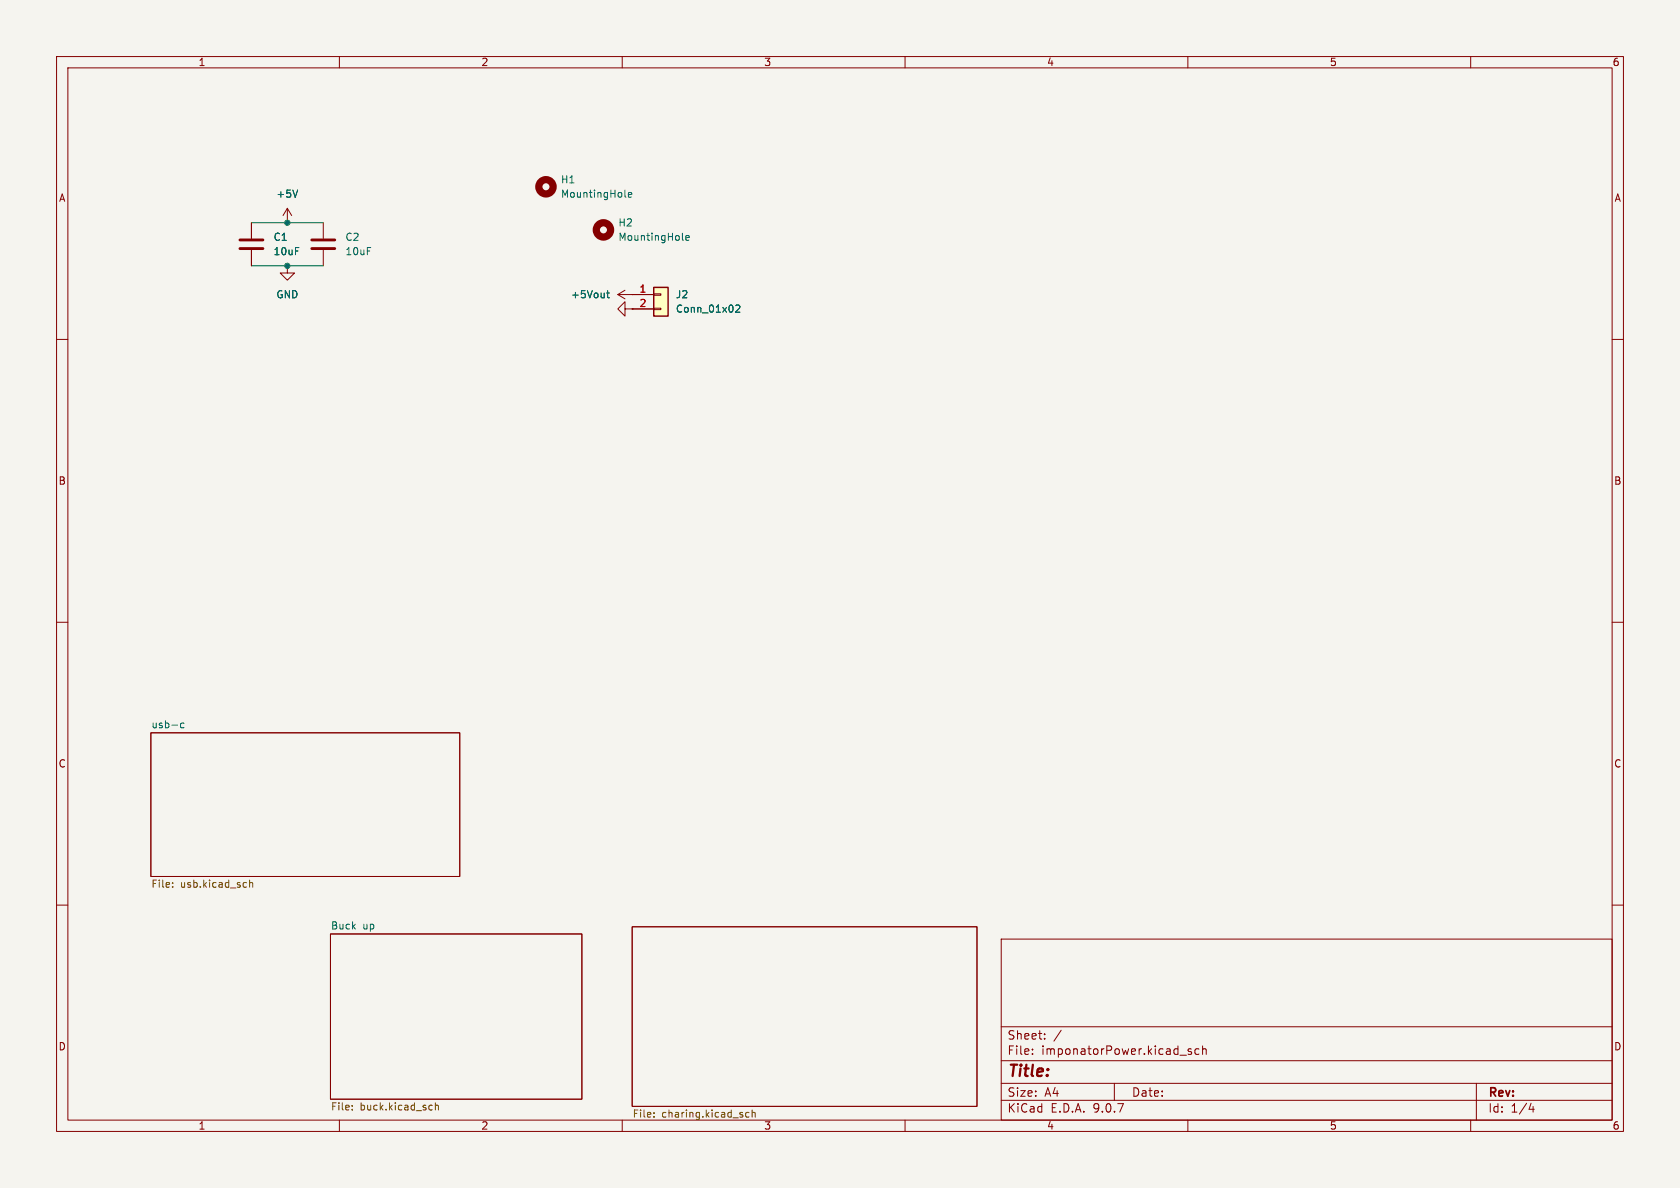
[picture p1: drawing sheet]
(kicad_sch
 (version 20250114)
 (generator "eeschema")
 (generator_version "9.0")
 (paper "A4")
 (lib_symbols
  (symbol "Connector_Generic:Conn_01x02"
   (pin_names
    (offset 1.016) (hide yes)) (exclude_from_sim no) (in_bom yes) (on_board yes)
   (property "Reference" "J" (at 0 2.54 0) (effects (font (size 1.27 1.27))))
   (property "Value" "Conn_01x02" (at 0 -5.08 0) (effects (font (size 1.27 1.27))))
   (property "Footprint" "" (at 0 0 0) (effects (font (size 1.27 1.27)) (hide yes)))
   (property "Datasheet" "~" (at 0 0 0) (effects (font (size 1.27 1.27)) (hide yes)))
   (property "Description" "Generic connector, single row, 01x02, script generated (kicad-library-utils/schlib/autogen/connector/)" (at 0 0 0) (effects (font (size 1.27 1.27)) (hide yes)))
   (symbol "Conn_01x02_1_1"
    (rectangle (start -1.27 1.27) (end 1.27 -3.81) (stroke (width 0.254) (type default)) (fill (type background)))
    (rectangle (start -1.27 0.127) (end 0 -0.127) (stroke (width 0.1524) (type default)) (fill (type none)))
    (rectangle (start -1.27 -2.413) (end 0 -2.667) (stroke (width 0.1524) (type default)) (fill (type none)))
    (pin passive line (at -5.08 0 0) (length 3.81) (name "Pin_1" (effects (font (size 1.27 1.27)))) (number "1" (effects (font (size 1.27 1.27)))))
    (pin passive line (at -5.08 -2.54 0) (length 3.81) (name "Pin_2" (effects (font (size 1.27 1.27)))) (number "2" (effects (font (size 1.27 1.27))))))
   (embedded_fonts no))
  (symbol "Device:C"
   (pin_numbers (hide yes))
   (pin_names
    (offset 0.254)) (exclude_from_sim no) (in_bom yes) (on_board yes)
   (property "Reference" "C" (at 0.635 2.54 0) (effects (font (size 1.27 1.27)) (justify left)))
   (property "Value" "C" (at 0.635 -2.54 0) (effects (font (size 1.27 1.27)) (justify left)))
   (property "Footprint" "" (at 0.9652 -3.81 0) (effects (font (size 1.27 1.27)) (hide yes)))
   (property "Datasheet" "~" (at 0 0 0) (effects (font (size 1.27 1.27)) (hide yes)))
   (property "Description" "Unpolarized capacitor" (at 0 0 0) (effects (font (size 1.27 1.27)) (hide yes)))
   (symbol "C_0_1"
    (polyline (pts (xy -2.032 0.762) (xy 2.032 0.762)) (stroke (width 0.508) (type default)) (fill (type none)))
    (polyline (pts (xy -2.032 -0.762) (xy 2.032 -0.762)) (stroke (width 0.508) (type default)) (fill (type none))))
   (symbol "C_1_1"
    (pin passive line (at 0 3.81 270) (length 2.794) (name "~" (effects (font (size 1.27 1.27)))) (number "1" (effects (font (size 1.27 1.27)))))
    (pin passive line (at 0 -3.81 90) (length 2.794) (name "~" (effects (font (size 1.27 1.27)))) (number "2" (effects (font (size 1.27 1.27))))))
   (embedded_fonts no))
  (symbol "Mechanical:MountingHole"
   (pin_names
    (offset 1.016)) (exclude_from_sim no) (in_bom no) (on_board yes)
   (property "Reference" "H" (at 0 5.08 0) (effects (font (size 1.27 1.27))))
   (property "Value" "MountingHole" (at 0 3.175 0) (effects (font (size 1.27 1.27))))
   (property "Footprint" "" (at 0 0 0) (effects (font (size 1.27 1.27)) (hide yes)))
   (property "Datasheet" "~" (at 0 0 0) (effects (font (size 1.27 1.27)) (hide yes)))
   (property "Description" "Mounting Hole without connection" (at 0 0 0) (effects (font (size 1.27 1.27)) (hide yes)))
   (symbol "MountingHole_0_1"
    (circle (center 0 0) (radius 1.27) (stroke (width 1.27) (type default)) (fill (type none))))
   (embedded_fonts no))
  (symbol "power:+5V"
   (power)
   (pin_numbers (hide yes))
   (pin_names
    (offset 0) (hide yes)) (exclude_from_sim no) (in_bom yes) (on_board yes)
   (property "Reference" "#PWR" (at 0 -3.81 0) (effects (font (size 1.27 1.27)) (hide yes)))
   (property "Value" "+5V" (at 0 3.556 0) (effects (font (size 1.27 1.27))))
   (property "Footprint" "" (at 0 0 0) (effects (font (size 1.27 1.27)) (hide yes)))
   (property "Datasheet" "" (at 0 0 0) (effects (font (size 1.27 1.27)) (hide yes)))
   (property "Description" "Power symbol creates a global label with name \"+5V\"" (at 0 0 0) (effects (font (size 1.27 1.27)) (hide yes)))
   (symbol "+5V_0_1"
    (polyline (pts (xy -0.762 1.27) (xy 0 2.54)) (stroke (width 0) (type default)) (fill (type none)))
    (polyline (pts (xy 0 2.54) (xy 0.762 1.27)) (stroke (width 0) (type default)) (fill (type none)))
    (polyline (pts (xy 0 0) (xy 0 2.54)) (stroke (width 0) (type default)) (fill (type none))))
   (symbol "+5V_1_1"
    (pin power_in line (at 0 0 90) (length 0) (name "~" (effects (font (size 1.27 1.27)))) (number "1" (effects (font (size 1.27 1.27))))))
   (embedded_fonts no))
  (symbol "power:GND"
   (power)
   (pin_numbers (hide yes))
   (pin_names
    (offset 0) (hide yes)) (exclude_from_sim no) (in_bom yes) (on_board yes)
   (property "Reference" "#PWR" (at 0 -6.35 0) (effects (font (size 1.27 1.27)) (hide yes)))
   (property "Value" "GND" (at 0 -3.81 0) (effects (font (size 1.27 1.27))))
   (property "Footprint" "" (at 0 0 0) (effects (font (size 1.27 1.27)) (hide yes)))
   (property "Datasheet" "" (at 0 0 0) (effects (font (size 1.27 1.27)) (hide yes)))
   (property "Description" "Power symbol creates a global label with name \"GND\" , ground" (at 0 0 0) (effects (font (size 1.27 1.27)) (hide yes)))
   (symbol "GND_0_1"
    (polyline (pts (xy 0 0) (xy 0 -1.27) (xy 1.27 -1.27) (xy 0 -2.54) (xy -1.27 -1.27) (xy 0 -1.27)) (stroke (width 0) (type default)) (fill (type none))))
   (symbol "GND_1_1"
    (pin power_in line (at 0 0 270) (length 0) (name "~" (effects (font (size 1.27 1.27)))) (number "1" (effects (font (size 1.27 1.27))))))
   (embedded_fonts no)))
 (junction
  (at 50.8 46.99)
  (diameter 0)
  (color 0 0 0 0))
 (junction
  (at 50.8 39.37)
  (diameter 0)
  (color 0 0 0 0))
 (wire
  (pts (xy 50.8 39.37) (xy 57.15 39.37))
  (stroke (width 0) (type default)))
 (wire
  (pts (xy 50.8 46.99) (xy 57.15 46.99))
  (stroke (width 0) (type default)))
 (wire
  (pts (xy 44.45 46.99) (xy 50.8 46.99))
  (stroke (width 0) (type default)))
 (wire
  (pts (xy 44.45 39.37) (xy 50.8 39.37))
  (stroke (width 0) (type default)))
 (symbol
  (lib_id "power:+5V")
  (at 50.8 39.37 0)
  (unit 1)
  (exclude_from_sim no)
  (in_bom yes)
  (on_board yes)
  (dnp no)
  (fields_autoplaced yes)
  (property "Reference" "#PWR09" (at 50.8 43.18 0) (effects (font (size 1.27 1.27)) (hide yes)))
  (property "Value" "+5V" (at 50.8 34.29 0) (effects (font (size 1.27 1.27))))
  (property "Footprint" "" (at 50.8 39.37 0) (effects (font (size 1.27 1.27)) (hide yes)))
  (property "Datasheet" "" (at 50.8 39.37 0) (effects (font (size 1.27 1.27)) (hide yes)))
  (property "Description" "Power symbol creates a global label with name \"+5V\"" (at 50.8 39.37 0) (effects (font (size 1.27 1.27)) (hide yes)))
  (pin "1"))
 (symbol
  (lib_id "Device:C")
  (at 44.45 43.18 0)
  (unit 1)
  (exclude_from_sim no)
  (in_bom yes)
  (on_board yes)
  (dnp no)
  (fields_autoplaced yes)
  (property "Reference" "C1" (at 48.26 41.9099 0) (effects (font (size 1.27 1.27)) (justify left)))
  (property "Value" "10uF" (at 48.26 44.4499 0) (effects (font (size 1.27 1.27)) (justify left)))
  (property "Footprint" "Capacitor_SMD:C_0805_2012Metric_Pad1.18x1.45mm_HandSolder" (at 45.4152 46.99 0) (effects (font (size 1.27 1.27)) (hide yes)))
  (property "Datasheet" "~" (at 44.45 43.18 0) (effects (font (size 1.27 1.27)) (hide yes)))
  (property "Description" "Unpolarized capacitor" (at 44.45 43.18 0) (effects (font (size 1.27 1.27)) (hide yes)))
  (pin "1")
  (pin "2"))
 (symbol
  (lib_id "Mechanical:MountingHole")
  (at 96.52 33.02 0)
  (unit 1)
  (exclude_from_sim no)
  (in_bom no)
  (on_board yes)
  (dnp no)
  (fields_autoplaced yes)
  (property "Reference" "H1" (at 99.06 31.7499 0) (effects (font (size 1.27 1.27)) (justify left)))
  (property "Value" "MountingHole" (at 99.06 34.2899 0) (effects (font (size 1.27 1.27)) (justify left)))
  (property "Footprint" "MountingHole:MountingHole_2.2mm_M2" (at 96.52 33.02 0) (effects (font (size 1.27 1.27)) (hide yes)))
  (property "Datasheet" "~" (at 96.52 33.02 0) (effects (font (size 1.27 1.27)) (hide yes)))
  (property "Description" "Mounting Hole without connection" (at 96.52 33.02 0) (effects (font (size 1.27 1.27)) (hide yes))))
 (symbol
  (lib_id "Connector_Generic:Conn_01x02")
  (at 116.84 52.07 0)
  (unit 1)
  (exclude_from_sim no)
  (in_bom yes)
  (on_board yes)
  (dnp no)
  (fields_autoplaced yes)
  (property "Reference" "J2" (at 119.38 52.0699 0) (effects (font (size 1.27 1.27)) (justify left)))
  (property "Value" "Conn_01x02" (at 119.38 54.6099 0) (effects (font (size 1.27 1.27)) (justify left)))
  (property "Footprint" "Connector_JST:JST_XH_S2B-XH-A_1x02_P2.50mm_Horizontal" (at 116.84 52.07 0) (effects (font (size 1.27 1.27)) (hide yes)))
  (property "Datasheet" "~" (at 116.84 52.07 0) (effects (font (size 1.27 1.27)) (hide yes)))
  (property "Description" "Generic connector, single row, 01x02, script generated (kicad-library-utils/schlib/autogen/connector/)" (at 116.84 52.07 0) (effects (font (size 1.27 1.27)) (hide yes)))
  (pin "1")
  (pin "2"))
 (symbol
  (lib_id "Device:C")
  (at 57.15 43.18 0)
  (unit 1)
  (exclude_from_sim no)
  (in_bom yes)
  (on_board yes)
  (dnp no)
  (fields_autoplaced yes)
  (property "Reference" "C2" (at 60.96 41.9099 0) (effects (font (size 1.27 1.27)) (justify left)))
  (property "Value" "10uF" (at 60.96 44.4499 0) (effects (font (size 1.27 1.27)) (justify left)))
  (property "Footprint" "Capacitor_SMD:C_0805_2012Metric_Pad1.18x1.45mm_HandSolder" (at 58.1152 46.99 0) (effects (font (size 1.27 1.27)) (hide yes)))
  (property "Datasheet" "~" (at 57.15 43.18 0) (effects (font (size 1.27 1.27)) (hide yes)))
  (property "Description" "Unpolarized capacitor" (at 57.15 43.18 0) (effects (font (size 1.27 1.27)) (hide yes)))
  (pin "1")
  (pin "2"))
 (symbol
  (lib_id "power:GND")
  (at 50.8 46.99 0)
  (unit 1)
  (exclude_from_sim no)
  (in_bom yes)
  (on_board yes)
  (dnp no)
  (fields_autoplaced yes)
  (property "Reference" "#PWR010" (at 50.8 53.34 0) (effects (font (size 1.27 1.27)) (hide yes)))
  (property "Value" "GND" (at 50.8 52.07 0) (effects (font (size 1.27 1.27))))
  (property "Footprint" "" (at 50.8 46.99 0) (effects (font (size 1.27 1.27)) (hide yes)))
  (property "Datasheet" "" (at 50.8 46.99 0) (effects (font (size 1.27 1.27)) (hide yes)))
  (property "Description" "Power symbol creates a global label with name \"GND\" , ground" (at 50.8 46.99 0) (effects (font (size 1.27 1.27)) (hide yes)))
  (pin "1"))
 (symbol
  (lib_id "power:+5V")
  (at 111.76 52.07 90)
  (unit 1)
  (exclude_from_sim no)
  (in_bom yes)
  (on_board yes)
  (dnp no)
  (fields_autoplaced yes)
  (property "Reference" "#PWR030" (at 115.57 52.07 0) (effects (font (size 1.27 1.27)) (hide yes)))
  (property "Value" "+5Vout" (at 107.95 52.0699 90) (effects (font (size 1.27 1.27)) (justify left)))
  (property "Footprint" "" (at 111.76 52.07 0) (effects (font (size 1.27 1.27)) (hide yes)))
  (property "Datasheet" "" (at 111.76 52.07 0) (effects (font (size 1.27 1.27)) (hide yes)))
  (property "Description" "Power symbol creates a global label with name \"+5V\"" (at 111.76 52.07 0) (effects (font (size 1.27 1.27)) (hide yes)))
  (pin "1"))
 (symbol
  (lib_id "Mechanical:MountingHole")
  (at 106.68 40.64 0)
  (unit 1)
  (exclude_from_sim no)
  (in_bom no)
  (on_board yes)
  (dnp no)
  (fields_autoplaced yes)
  (property "Reference" "H2" (at 109.22 39.3699 0) (effects (font (size 1.27 1.27)) (justify left)))
  (property "Value" "MountingHole" (at 109.22 41.9099 0) (effects (font (size 1.27 1.27)) (justify left)))
  (property "Footprint" "MountingHole:MountingHole_2.2mm_M2" (at 106.68 40.64 0) (effects (font (size 1.27 1.27)) (hide yes)))
  (property "Datasheet" "~" (at 106.68 40.64 0) (effects (font (size 1.27 1.27)) (hide yes)))
  (property "Description" "Mounting Hole without connection" (at 106.68 40.64 0) (effects (font (size 1.27 1.27)) (hide yes))))
 (symbol
  (lib_id "power:GND")
  (at 111.76 54.61 270)
  (unit 1)
  (exclude_from_sim no)
  (in_bom yes)
  (on_board yes)
  (dnp no)
  (fields_autoplaced yes)
  (property "Reference" "#PWR022" (at 105.41 54.61 0) (effects (font (size 1.27 1.27)) (hide yes)))
  (property "Value" "GND" (at 107.95 54.6099 90) (effects (font (size 1.27 1.27)) (justify right) (hide yes)))
  (property "Footprint" "" (at 111.76 54.61 0) (effects (font (size 1.27 1.27)) (hide yes)))
  (property "Datasheet" "" (at 111.76 54.61 0) (effects (font (size 1.27 1.27)) (hide yes)))
  (property "Description" "Power symbol creates a global label with name \"GND\" , ground" (at 111.76 54.61 0) (effects (font (size 1.27 1.27)) (hide yes)))
  (pin "1"))
 (sheet
  (at 58.42 165.1)
  (size 44.45 29.21)
  (exclude_from_sim no)
  (in_bom yes)
  (on_board yes)
  (dnp no)
  (fields_autoplaced yes)
  (stroke (width 0.1524) (type solid))
  (fill (color 0 0 0 0.0000))
  (property "Sheetname" "Buck up" (at 58.42 164.3884 0) (effects (font (size 1.27 1.27)) (justify left bottom)))
  (property "Sheetfile" "buck.kicad_sch" (at 58.42 194.8946 0) (effects (font (size 1.27 1.27)) (justify left top))))
 (sheet
  (at 111.76 163.83)
  (size 60.96 31.75)
  (exclude_from_sim no)
  (in_bom yes)
  (on_board yes)
  (dnp no)
  (stroke (width 0.1524) (type solid))
  (fill (color 0 0 0 0.0000))
  (property "Sheetname" "Charging circuit" (at 44.45 137.7184 0) (effects (font (size 1.27 1.27)) (justify left bottom) (hide yes)))
  (property "Sheetfile" "charing.kicad_sch" (at 111.76 196.1646 0) (effects (font (size 1.27 1.27)) (justify left top))))
 (sheet
  (at 26.67 129.54)
  (size 54.61 25.4)
  (exclude_from_sim no)
  (in_bom yes)
  (on_board yes)
  (dnp no)
  (fields_autoplaced yes)
  (stroke (width 0.1524) (type solid))
  (fill (color 0 0 0 0.0000))
  (property "Sheetname" "usb-c" (at 26.67 128.8284 0) (effects (font (size 1.27 1.27)) (justify left bottom)))
  (property "Sheetfile" "usb.kicad_sch" (at 26.67 155.5246 0) (effects (font (size 1.27 1.27)) (justify left top))))
 (sheet_instances
  (path ""
   (page "1")))
 (embedded_fonts no))
